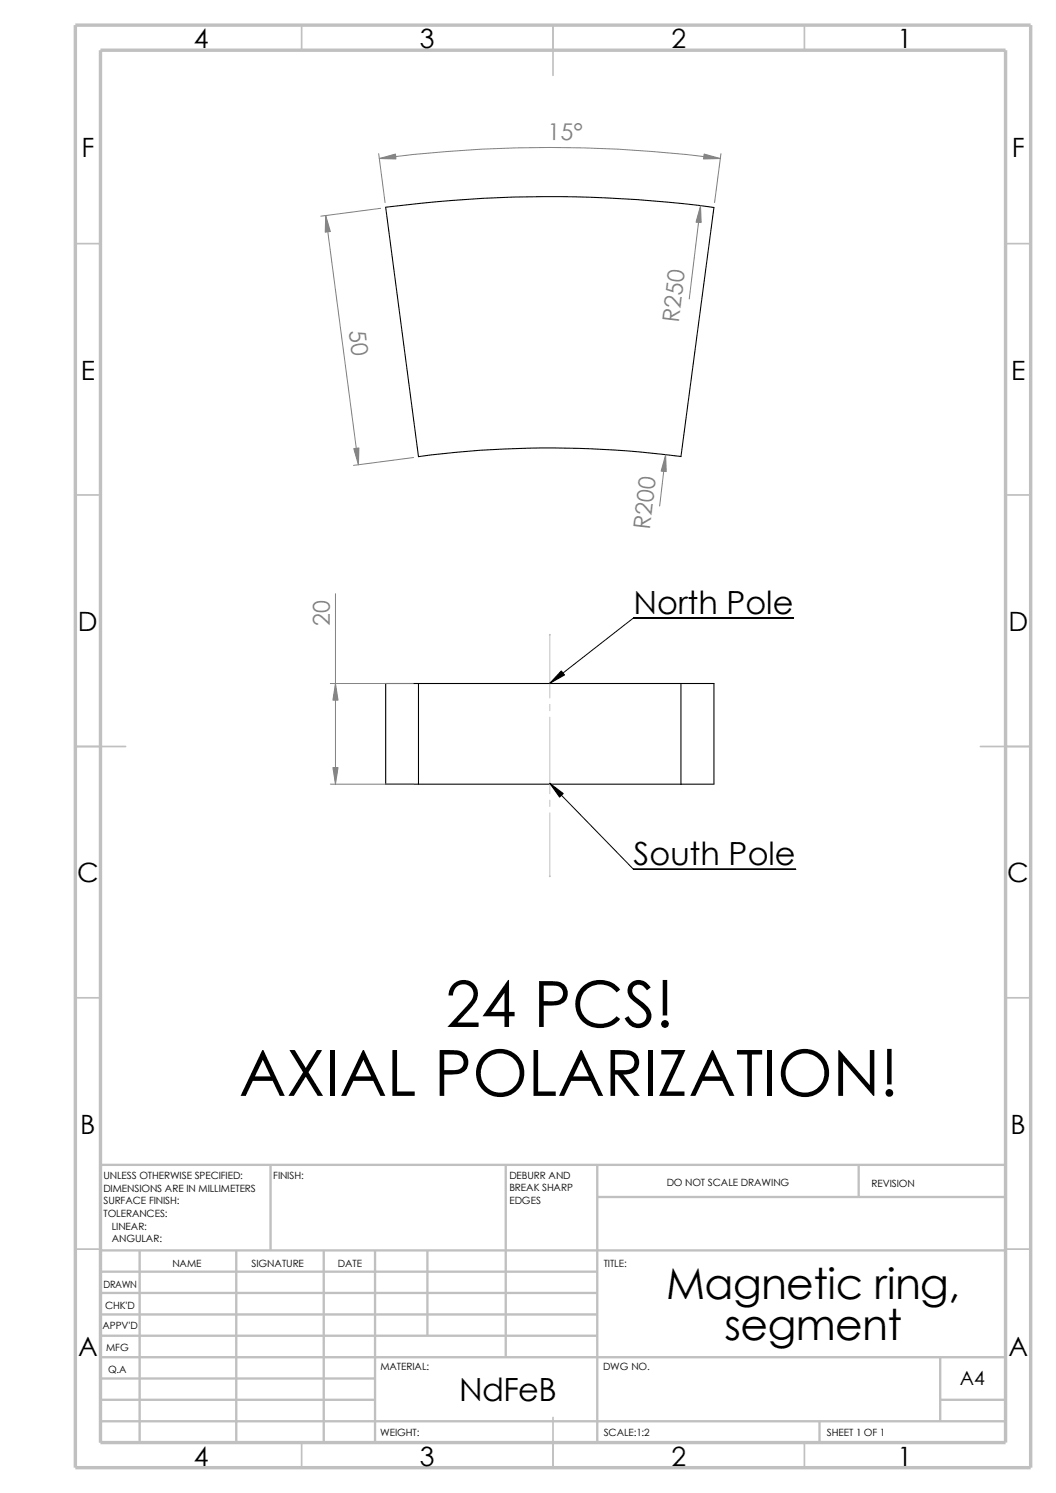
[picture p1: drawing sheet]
<svg xmlns="http://www.w3.org/2000/svg" width="210mm" height="297mm" viewBox="0 0 210 297" stroke-linecap="round" stroke-linejoin="round" font-family="sans-serif">
<g fill="none" stroke="#c0c0c0" stroke-width=".34">
<path d="M60 5v5M110 5v10M160 5v5M15 48.5h5M200 48.5h5M15 98.5h5M200 98.5h5M15 148.5h10M195 148.5h10M15 198.5h5M200 198.5h5M15 248.5h5"/>
<path d="M200 248.5h5M60 287v5M110 282v10M160 287v5"/>
</g>
<g fill="none" stroke="#c0c0c0" stroke-width=".47">
<path d="M53.8 231.7v17.1M100.6 231.7v38.3M118.8 231.7v55.3M118.8 238.1h81.2M170.8 231.7v6.4M200 231.7h-180v55.3M20 248.8h180M20 257.2h98.8M20 253h98.8M27.8 248.8v38.2M47 248.8v38.2M64.4 248.8v38.2"/>
<path d="M74.6 248.8v38.2M85 248.8v16.9M20 265.7h98.8M20 261.5h98.8M20 278.5h54.6M20 274.2h54.6M20 270h180M187 278.5h13M187 270v12.7M20 282.7h180M163 282.7v4.3"/>
</g>
<path d="M15 5h190v287h-190zM20 10h180v277h-180z" fill="none" stroke="#c0c0c0" stroke-width=".68" stroke-linecap="butt"/>
<path d="M76.7 41.2a250.4 250.4 0 0 1 65.3 .1l-6.6 49.5M76.7 41.3l6.5 49.5a199.4 199.4 0 0 1 52.2 0M83.2 136h-6.5v20h6.5M83.2 136v20M83.2 136h52.2M135.4 136v20M135.4 136h6.6v20h-6.6M83.2 156h52.2" fill="none" stroke="#000" stroke-width=".21"/>
<path d="M109.3 126.3v12.6M109.3 140.1v1.3M109.3 142.7v15.2M109.3 159.2v1.2M109.3 161.7v12.6" fill="none" stroke="#c0c0c0" stroke-width=".2"/>
<g fill="#c0c0c0" stroke="#c0c0c0" stroke-width=".2">
<circle cx="109.3" cy="174.3" r=".08"/>
<circle cx="109.3" cy="126.3" r=".08"/>
</g>
<path d="M157.8 122.9h-31.8l-16.7 13M109.3 155.8l16.7 17.1h32.2" fill="none" stroke="#000" stroke-width=".2"/>
<path d="M75.3 30.6l1.3 9.7M75.4 31.5a262.3 262.3 0 0 1 67.9 0M143.4 30.6l-1.3 9.7M64.8 42.9l6.5 49.6M75.7 41.4l-11.9 1.6M139.3 41l-2.2 18.5M82.3 91l-12 1.6M132.4 90.5l-1.2 10.2M66.7 118.1v37.9M65.7 136h16.5M65.7 156h16.5" fill="none" stroke="#808080" stroke-width=".2"/>
<g fill="#808080" stroke="#808080" stroke-width=".2">
<path d="M66.2 152.7h1l-.5 3.3z"/>
<path d="M66.7 136l.5 3.3h-1z"/>
<path d="M70.4 89.2l1-.1-.1 3.4z"/>
<path d="M132.4 90.5l.1 3.3-1-.1z"/>
<path d="M75.4 31.5l3.3-.9v1z"/>
<path d="M140 30.6l3.3 .9-3.4 .1z"/>
<path d="M64.8 42.9l.9 3.2-1 .1z"/>
<path d="M139.3 41l.1 3.3-1-.1z"/>
</g>
<path d="M111.6 133.5l.7 .8-3 1.6zM109.3 155.8l2.7 2.1-.7 .7z" fill="#000" stroke="#000" stroke-width=".2"/>
<g font-size="12.7">
<text x="88.6" y="204.3">24 PCS!</text>
<text x="47.5" y="218">AXIAL POLARIZATION!</text>
</g>
<g font-size="8.5">
<text x="132.5" y="258.4">Magnetic ring,</text>
<text x="144.1" y="266.5">segment</text>
</g>
<g font-size="6.4">
<text x="126" y="122">North Pole</text>
<text x="126" y="172">South Pole</text>
<text x="91.3" y="278.8">NdFeB</text>
</g>
<g font-size="5.3">
<text x="38.5" y="9.6">4</text>
<text x="83.5" y="9.6">3</text>
<text x="133.5" y="9.6">2</text>
<text x="178.5" y="9.6">1</text>
<text x="16.2" y="31.3">F</text>
<text x="201.2" y="31.3">F</text>
<text x="16" y="75.6">E</text>
<text x="201.1" y="75.6">E</text>
<text x="15.5" y="125.6">D</text>
<text x="200.6" y="125.6">D</text>
<text x="15.3" y="175.6">C</text>
<text x="200.3" y="175.6">C</text>
<text x="16" y="225.6">B</text>
<text x="201" y="225.6">B</text>
<text x="15.5" y="269.8">A</text>
<text x="200.5" y="269.8">A</text>
<text x="38.5" y="291.6">4</text>
<text x="83.5" y="291.6">3</text>
<text x="133.5" y="291.6">2</text>
<text x="178.5" y="291.6">1</text>
</g>
<g font-size="4.6" fill="#808080">
<text x="108.9" y="27.8" transform="rotate(1 108.9 27.8)">15°</text>
<text x="69.3" y="65.9" transform="rotate(83 69.3 65.9)">50</text>
<text x="135" y="64.3" transform="rotate(-83 135 64.3)">R250</text>
<text x="129.2" y="105.4" transform="rotate(-83 129.2 105.4)">R20</text>
<text x="65.6" y="124.6" transform="rotate(-90 65.6 124.6)">20</text>
</g>
<text font-size="3.9" x="190.9" y="275.5">A4</text>
<g font-size="2">
<text x="20.6" y="234.6">UNLESS OTHERWISE SPECIFIED:</text>
<text x="20.6" y="237.1">DIMENSIONS ARE IN MILLIMETERS</text>
<text x="20.6" y="239.6">SURFACE FINISH:</text>
<text x="54.4" y="234.6">FINISH:</text>
<text x="101.3" y="237">BREAK SHARP</text>
<text x="101.3" y="239.5">EDGES</text>
<text x="101.3" y="234.5">DEBURR AND</text>
<text x="132.6" y="236">DO NOT SCALE DRAWING</text>
<text x="173.3" y="236.2">REVISION</text>
<text x="20.6" y="242.1">TOLERANCES:</text>
<text x="22.2" y="244.6">LINEAR:</text>
<text x="22.2" y="247.1">ANGULAR:</text>
<text x="50" y="252">SIGNATURE</text>
<text x="67.2" y="252">DATE</text>
<text x="120.1" y="252">TITLE:</text>
<text x="20.6" y="256.2">DRAWN</text>
<text x="34.3" y="252.1">NAME</text>
<text x="20.9" y="260.4">CHK'D</text>
<text x="20.4" y="264.5">APPV'D</text>
<text x="21.1" y="268.8">MFG</text>
<text x="21.5" y="273.1">Q.A</text>
<text x="75.6" y="272.5">MATERIAL:</text>
<text x="119.9" y="272.5">DWG NO.</text>
<text x="75.6" y="285.6">WEIGHT:</text>
<text x="120.1" y="285.6">SCALE:1:2</text>
<text x="164.5" y="285.6">SHEET 1 OF 1</text>
</g>
</svg>
